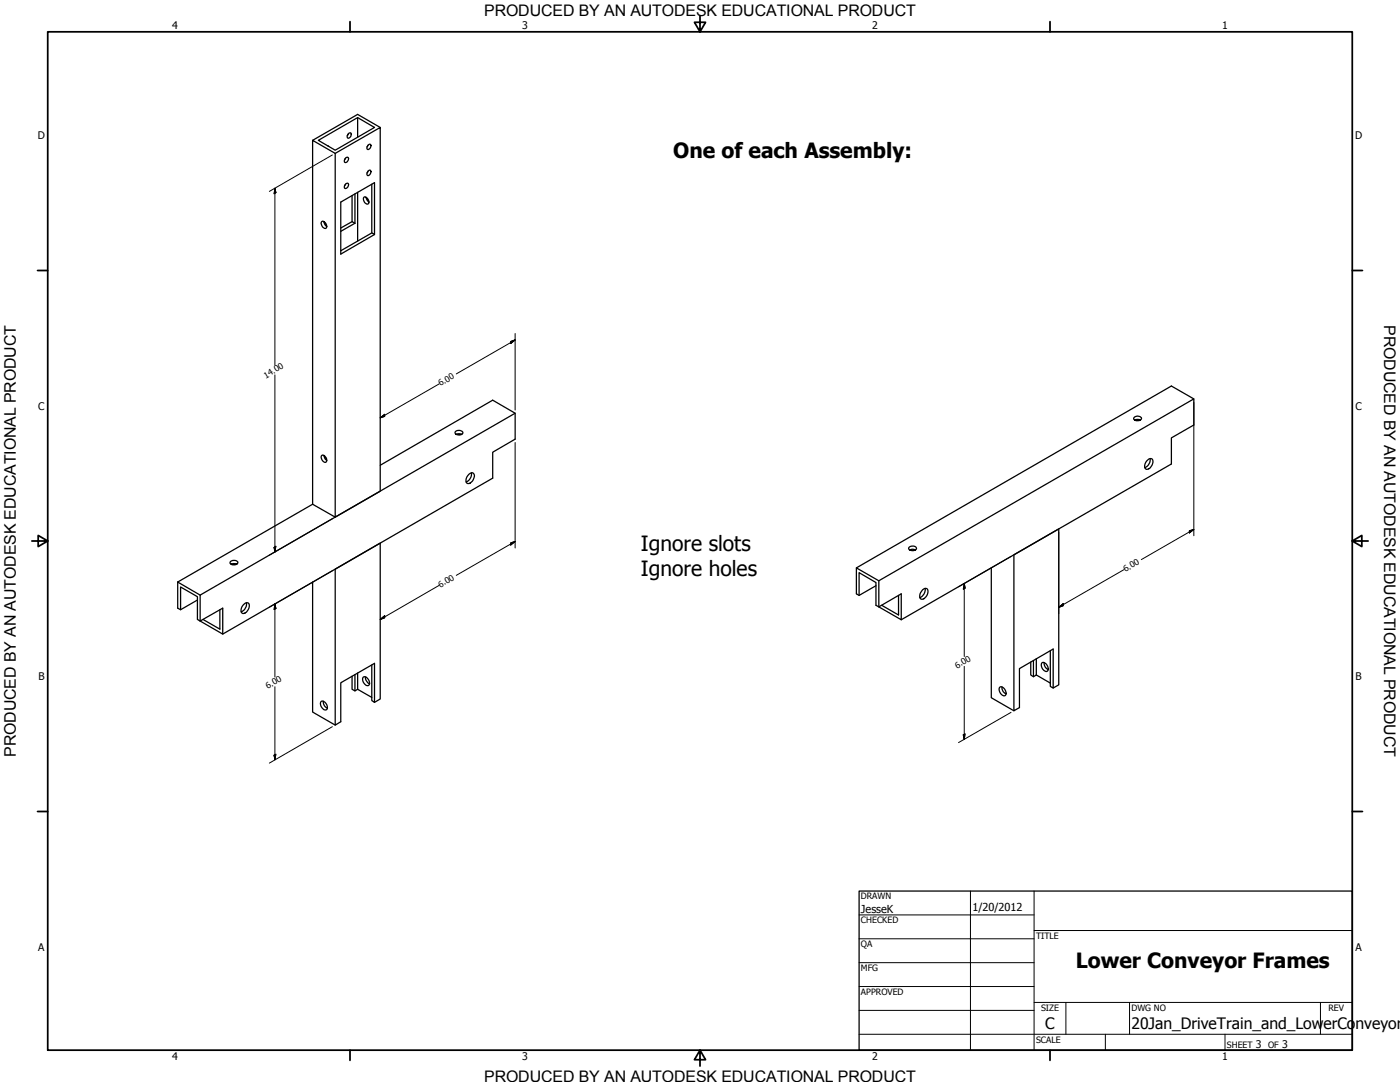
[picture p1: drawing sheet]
<svg xmlns="http://www.w3.org/2000/svg" width="559mm" height="432mm" viewBox="0 0 559 432" stroke-linecap="round" stroke-linejoin="round" font-family="sans-serif">
<!-- layer: Visible (ANSI) -->
<g fill="none" stroke="#000" stroke-width=".51">
<path d="M127.1 56l15.6-9.1 6.8 4-15.7 9zM130.8 58.2l.4 .2M139.1 53.3l.9-.3a1.4 1.4 0 0 1-1.2 2.1l-.2-.6zM139.1 53.4l-.5 .7M142.7 46.9v7.8M146.9 58l-.4 .6M146.9 57.9l.7-.4a1.11 1.11 0 0 1 .3 1.4 1.11 1.11 0 0 1-1.4 .5v-.7zM151.8 50.9l-9.1-5.2-17.9 10.3v145.2l9 5.2v-145.2l-9-5.2M133.8 61.2l18-10.3v145.1l-18 10.4M137.9 63.1l.7-.4a1.13 1.13 0 0 1 .3 1.5 1.13 1.13 0 0 1-1.4 .4v-.7zM137.9 63.1l-.4 .7M137.9 73.5l.7-.4a1.12 1.12 0 0 1 .3 1.4 1.12 1.12 0 0 1-1.4 .5v-.8z"/>
<path d="M137.9 73.5l-.4 .7M140.5 78v10.5l1.2 .6M141.7 77.4v11.7M142.7 76.8v19.4M146.1 78.7l.5 1.3 .7 .6-.3 .7a1.71 1.71 0 0 1-1.7-.9 1.71 1.71 0 0 1 .2-1.9l1.2 .7 .6 1.4M146.9 68.3l-.4 .7M146.9 68.3l.7-.4a1.22 1.22 0 0 1 .3 1.4 1.22 1.22 0 0 1-1.2 .7l-.3-.5zM148.4 73.5v19.5l1.1 .6v-20.7l-13.5 7.7v20.8l13.5-7.8M129.3 88.5l.4 1.2 .7 .7-.2 .7a1.71 1.71 0 0 1-1.7-1 1.71 1.71 0 0 1 .2-1.8l1.2 .6 .5 1.5M140.5 88.5l-4.5 2.5M141.7 89.1l-5.7 3.2M148.4 93l-12.4 7.1"/>
<path d="M476.5 159.2l-125.7 72.6v10.4l8.9 5.1v-10.3l-8.9 5.2-1.2-.6v-9.1l-6.7-4v9.1M182.1 173.4l.8-.3 1.4 .3a1.49 1.49 0 0 1-1.7 .3 1.49 1.49 0 0 1-.9-1.4 1.87 1.87 0 0 1 3.1 .5l-.5 .6M205.6 164.9l-125.7 72.6v10.3l9 5.2v-10.3l-9 5.1-1.1-.6v-9.1l-6.7-3.8v9M452.9 167.6l.9-.2 1.4 .2-1.6 .3-1.1-.6a1.64 1.64 0 0 1 1.5-1.3 1.64 1.64 0 0 1 1.6 1.1l-.4 .5M129.3 181.7l.4 1.4 .7 .6a.67 .67 0 0 1-.2 .7 .67 .67 0 0 1-.7 .1 1.77 1.77 0 0 1-.8-2.9l1.2 .6 .5 1.5M151.8 185.7l44.9-26 8.9 5.2v10.4l-8.9 5.2v10.3l-107.8 62.2M187.2 189.2a1.25 1.25 0 0 1 1.8-.3 1.25 1.25 0 0 1 .2 1.9 1.99 1.99 0 0 1-3.1 1.7v-1.6zM188.2 188.7a3.5 3.5 0 0 1-2.1 3.6M457.6 184l.5-.4a1.23 1.23 0 0 1 1.8-.4 1.23 1.23 0 0 1 .2 1.8l-1.1 1.8a1.27 1.27 0 0 1-1.8 .3 1.27 1.27 0 0 1-.2-1.9zM459 183a3.5 3.5 0 0 1-2.1 3.6M124.8 201.2l-53.9 31.1M363.2 219.5l.8-.3 1.4 .3-1.5 .2a1.11 1.11 0 0 1-1.3-.9 1.83 1.83 0 0 1 3.2 .1l-.4 .6"/>
<path d="M70.9 232.3v10.4l1.2 .6 6.7-3.8M70.9 232.3l9 5.2M92.3 225.2l.9-.3 1.3 .3-1.5 .2-1.2-.6a1.68 1.68 0 0 1 1.5-1.2 1.68 1.68 0 0 1 1.6 1l-.4 .6M124.8 232.3v51.9l9 5.2M341.8 226.6l9 5.2M349.6 233.7l-6.7 3.9-1.1-.6v-10.4l125.8-72.5 8.9 5.1v10.4l-8.9 5.2v10.4l-107.9 62.1M358.6 237.6v7.8l-6.7-3.8M368.2 235.4a1.28 1.28 0 0 1 1.9-.4 1.28 1.28 0 0 1 .2 1.9l-1.1 1.7a1.14 1.14 0 0 1-1.5 .5 1.14 1.14 0 0 1-.6-1.4zM369.3 234.8a3.5 3.5 0 0 1-2.1 3.7M395.7 226.6v51.8l9 5.3M87.8 243.3v7.8l-6.8-3.9M97 241.6l.4-.5a1.14 1.14 0 0 1 1.5-.5 1.14 1.14 0 0 1 .6 1.4 2.53 2.53 0 0 1-2.9 2.7l-.4-1.3z"/>
<path d="M98.4 240.5a3.5 3.5 0 0 1-2.1 3.7M419.2 259.7v14.2l1.2 .7v-15.6l-13.5 7.8v15.6l-2.2 1.3v-62.3l17.9-10.3v62.2l-2.2 1.3M128.1 280a2.2 2.2 0 0 1 2.5 2.8 1.2 1.2 0 0 1-1.2 .5 1.2 1.2 0 0 1-.9-.9l-.5-1.1zM129 279.8l.5 1.9 1.2 .9M141.7 269.2v6.5M142.7 268.6v6.5l-1 .6-1.2-.6v-5.2M142.7 275.1l5.7 3.2M145 270.3a2.2 2.2 0 0 1 2.4 2.8 1.2 1.2 0 0 1-1.2 .5 1.2 1.2 0 0 1-.9-.9l-.5-1.1zM145.9 270.1l.2 1.4 1.4 1.4M148.4 265.4v14.2l1.1 .7v-15.6l-13.5 7.8v15.5l-2.2 1.4v-62.3l18-10.4v62.3l-2.3 1.3M399 274.3a2.2 2.2 0 0 1 2.5 2.8l-.2 .4a2.21 2.21 0 0 1-2.5-2.9zM399.9 274.1l.5 1.9 1.2 1"/>
<path d="M412.5 263.6v6.5M413.6 262.9v6.5l-1.1 .7-1.1-.7v-5.2M413.6 269.4l5.6 3.2M415.9 264.5a2.2 2.2 0 0 1 2.4 2.9l-.2 .4a2.21 2.21 0 0 1-2.4-2.9zM416.8 264.4l.5 1.9 1.1 1"/>
</g>
<!-- layer: Border (ANSI) -->
<g fill="none" stroke="#000" stroke-width=".7">
<path d="M19 12.7h520.8v406.4h-520.8zM139.7 8.6v4.1M279.4 6.3v6.4l-2.2-3.8h4.4l-2.2 3.8M419.1 8.6v4.1M15 107.9h4M539.8 107.9h4M12.7 215.9h6.3l-3.8-2.2v4.4l3.8-2.2M539.8 215.9l3.8 2.2v-4.4l-3.8 2.2h6.3M15 323.8h4M539.8 323.8h4M139.7 419.1v4.1M279.4 419.1l2.2 3.8h-4.4l2.2-3.8v6.3"/>
<path d="M419.1 419.1v4.1"/>
</g>
<!-- layer: Title (ANSI) -->
<g fill="none" stroke="#000" stroke-width=".4">
<path d="M387.3 355.6v63.5M412.7 355.6v63.5M342.9 365.1h69.8M342.9 374.6h69.8M412.7 371.3h127.1M342.9 384.2h69.8M342.9 393.7h69.8M342.9 412.7h196.9M342.9 403.2h69.8M412.7 400h127.1M425.4 400v12.7M441.2 412.7v6.4"/>
<path d="M450.8 400v12.7M488.9 412.7v6.4M527 400v12.7"/>
</g>
<path d="M342.9 355.6h196.9v63.5h-196.9z" fill="none" stroke="#000" stroke-width=".51"/>
<!-- layer: Dimension (ANSI) -->
<g fill="none" stroke="#000" stroke-width=".4">
<path d="M109.7 75.1l.4 1.8-.7 .4zM109.7 75.1v70.6M132.7 61.8l-25.2 14.6M203.8 136.3l1.8-.7-1.8 1.5zM205.6 135.6l-23.5 13.6M205.6 133.1v30.5M109.7 149.6v70.7M175.3 153.2l-23.5 13.6M151.8 166.8l1.7-1.4v.8zM205.6 176.6v42.1M476.5 160.5v53.3M109.4 218.4l.7-.4-.4 2.3z"/>
<path d="M132.7 207l-25.2 14.6M203.8 216.7l1.8-.6-1.8 1.4zM205.6 216.1l-23.5 13.5M422.6 212.3v32.6M474.7 211.8l1.8-.5-1.8 1.4zM476.5 211.3l-21 12M132.7 227.8l-25.2 14.5M175.3 233.6l-23.5 13.6M384.9 232.9l.3 1.8-.7 .4zM384.9 232.9v29.1M403.5 222.1l-20.9 12.1M448.6 227.3l-26 15.1"/>
<path d="M109.7 241l.4 1.8-.7 .5zM109.7 241v29.2M151.8 247.2l1.7-1.5v.9zM422.6 242.4l1.8-1.5v.8zM109.7 274.1v29.1M384.9 265.9v29.2M132.7 290l-25.2 14.5M384.5 293.2l.7-.3-.3 2.2zM403.5 284.3l-20.9 12.1M109.4 301.4l.7-.4-.4 2.2z"/>
</g>
<g fill="#000" stroke="#000" stroke-width=".4">
<path d="M109.7 75.1l.4 1.8zM109.7 75.1l.4 1.8-.7 .4zM203.8 137.1l1.8-1.5zM203.8 136.3l1.8-.7-1.8 1.5zM151.8 166.8l1.7-1.4zM151.8 166.8l1.7-1.4v.8zM109.4 218.4l.3 1.9zM109.4 218.4l.7-.4-.4 2.3zM203.8 217.5l1.8-1.4zM203.8 216.7l1.8-.6-1.8 1.4zM474.7 212.7l1.8-1.4zM474.7 211.8l1.8-.5-1.8 1.4z"/>
<path d="M384.9 232.9l.3 1.8zM384.9 232.9l.3 1.8-.7 .4zM109.7 241l.4 1.8zM109.7 241l.4 1.8-.7 .5zM151.8 247.2l1.7-1.5zM151.8 247.2l1.7-1.5v.9zM422.6 242.4l1.8-1.5zM422.6 242.4l1.8-1.5v.8zM384.5 293.2l.4 1.9zM384.5 293.2l.7-.3-.3 2.2zM109.4 301.4l.3 1.8zM109.4 301.4l.7-.4-.4 2.2z"/>
</g>
<g font-size="8.4">
<text x="268.7" y="62.9">One of each Assembly:</text>
<text x="255.8" y="220">Ignore slots</text>
<text x="255.8" y="230.1">Ignore holes</text>
<text x="429.4" y="386.4">Lower Conveyor Frames</text>
</g>
<g font-size="6.4">
<text x="552.4" y="129.8" transform="rotate(90 552.4 129.8)">PRODUCED BY AN AUTODESK EDUCATIONAL PRODUCT</text>
<text x="6.3" y="302" transform="rotate(-90 6.3 302)">PRODUCED BY AN AUTODESK EDUCATIONAL PRODUCT</text>
</g>
<g font-size="6.3">
<text x="193.3" y="6.3">PRODUCED BY AN AUTODESK EDUCATIONAL PRODUCT</text>
<text x="417.2" y="410.6">C</text>
<text x="451.6" y="410.7">20Jan_DriveTrain_and_Low</text>
<text x="528.3" y="410.7">erCo</text>
<text x="541" y="410.7">nveyor</text>
<text x="193.3" y="431.8">PRODUCED BY AN AUTODESK EDUCATIONAL PRODUCT</text>
</g>
<g font-size="4.4">
<text x="343.7" y="364.3">JesseK</text>
<text x="388.1" y="363.7">1/20/2012</text>
</g>
<g font-size="4.2">
<text x="68.7" y="11.7">4</text>
<text x="208.4" y="11.7">3</text>
<text x="348.1" y="11.7">2</text>
<text x="487.8" y="11.7">1</text>
<text x="15.1" y="55.5">D</text>
<text x="540.9" y="55.5">D</text>
<text x="15.2" y="163.4">C</text>
<text x="541" y="163.4">C</text>
<text x="15.3" y="271.4">B</text>
<text x="541.1" y="271.4">B</text>
<text x="15.2" y="379.3">A</text>
<text x="541" y="379.3">A</text>
<text x="501.3" y="418.3">3</text>
<text x="511.8" y="418.3">3</text>
<text x="68.7" y="423.2">4</text>
<text x="208.4" y="423.2">3</text>
<text x="348.1" y="423.2">2</text>
<text x="487.8" y="423.2">1</text>
</g>
<g font-size="3.5">
<text x="343.7" y="358.9">DRAWN</text>
<text x="343.7" y="368.5">CHECKED</text>
<text x="413.5" y="374.6">TITLE</text>
<text x="343.7" y="378">QA</text>
<text x="343.7" y="387.5">MFG</text>
<text x="343.7" y="397.1">APPROVED</text>
<text x="415.5" y="403.4">SIZE</text>
<text x="451.6" y="403.4">DWG NO</text>
<text x="530.3" y="403.4">REV</text>
<text x="413.5" y="416.1">SCALE</text>
<text x="489.7" y="418.3">SHEET</text>
<text x="506.2" y="418.3">OF</text>
</g>
<g font-size="3.4">
<text x="106" y="151.1" transform="rotate(-30 106 151.1)">14.00</text>
<text x="175.8" y="154.1" transform="rotate(-30 175.8 154.1)">6.00</text>
<text x="449.2" y="228.2" transform="rotate(-30 449.2 228.2)">6.00</text>
<text x="175.8" y="234.5" transform="rotate(-30 175.8 234.5)">6.00</text>
<text x="382" y="266.9" transform="rotate(-30 382 266.9)">6.00</text>
<text x="106.9" y="275" transform="rotate(-30 106.9 275)">6.00</text>
</g>
</svg>
